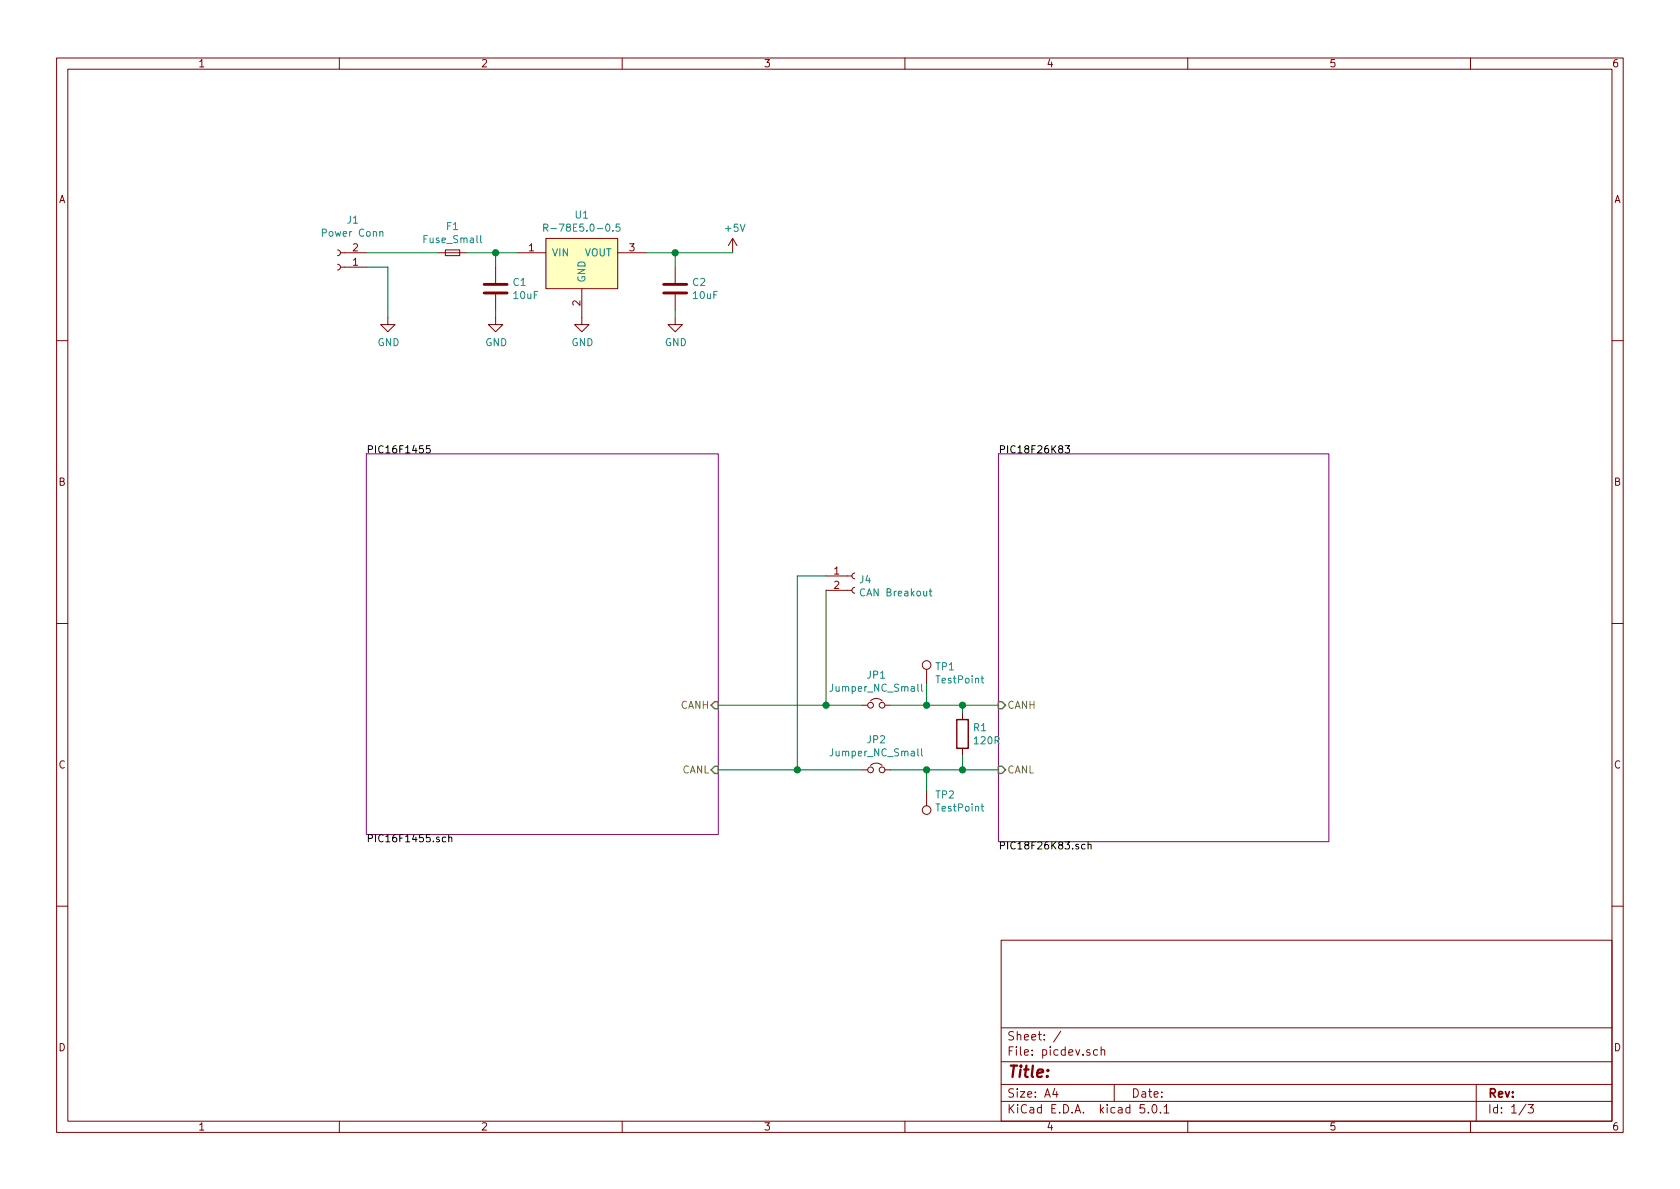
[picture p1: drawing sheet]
EESchema Schematic File Version 4
LIBS:picdev-cache
EELAYER 26 0
EELAYER END
$Descr A4 11693 8268
encoding utf-8
Sheet 1 3
Title ""
Date ""
Rev ""
Comp ""
Comment1 ""
Comment2 ""
Comment3 ""
Comment4 ""
$EndDescr
$Sheet
S 2550 3150 2450 2650
U 5B96A11F
F0 "PIC16F1455" 50
F1 "PIC16F1455.sch" 50
F2 "CANH" I R 5000 4900 50 
F3 "CANL" I R 5000 5350 50 
$EndSheet
$Sheet
S 6950 3150 2300 2700
U 5B96A156
F0 "PIC18F26K83" 50
F1 "PIC18F26K83.sch" 50
F2 "CANH" I L 6950 4900 50 
F3 "CANL" I L 6950 5350 50 
$EndSheet
$Comp
L device:R R1
U 1 1
P 6700 5100
F 0 "R1" H 6770 5146 50  0000 L CNN
F 1 "120R" H 6770 5055 50  0000 L CNN
F 2 "Resistors_SMD:R_0805_HandSoldering" V 6630 5100 50  0001 C CNN
F 3 "~" H 6700 5100 50  0001 C CNN
	1    6700 5100
	1    0    0    -1  
$EndComp
$Comp
L Connector:TestPoint TP1
U 1 1
P 6450 4750
F 0 "TP1" H 6508 4870 50  0000 L CNN
F 1 "TestPoint" H 6508 4779 50  0000 L CNN
F 2 "TestPoint:TestPoint_THTPad_D2.0mm_Drill1.0mm" H 6650 4750 50  0001 C CNN
F 3 "~" H 6650 4750 50  0001 C CNN
	1    6450 4750
	1    0    0    -1  
$EndComp
$Comp
L Connector:TestPoint TP2
U 1 1
P 6450 5500
F 0 "TP2" H 6392 5527 50  0000 R CNN
F 1 "TestPoint" H 6392 5618 50  0000 R CNN
F 2 "TestPoint:TestPoint_THTPad_D2.0mm_Drill1.0mm" H 6650 5500 50  0001 C CNN
F 3 "~" H 6650 5500 50  0001 C CNN
	1    6450 5500
	-1   0    0    1   
$EndComp
Wire Wire Line
	6450 5350 6450 5500
Wire Wire Line
	6450 4750 6450 4900
$Comp
L canhw:R-78E5.0-0.5 U1
U 1 1
P 4050 1750
F 0 "U1" H 4050 2015 50  0000 C CNN
F 1 "R-78E5.0-0.5" H 4050 1924 50  0000 C CNN
F 2 "Package_SIP:SIP3_11.6x8.5mm" H 4050 1750 50  0001 C CNN
F 3 "" H 4050 1750 50  0001 C CNN
	1    4050 1750
	1    0    0    -1  
$EndComp
$Comp
L power:GND #PWR04
U 1 1
P 4050 2200
F 0 "#PWR04" H 4050 1950 50  0001 C CNN
F 1 "GND" H 4055 2027 50  0000 C CNN
F 2 "" H 4050 2200 50  0001 C CNN
F 3 "" H 4050 2200 50  0001 C CNN
	1    4050 2200
	1    0    0    -1  
$EndComp
$Comp
L device:Fuse_Small F1
U 1 1
P 3150 1750
F 0 "F1" H 3150 1935 50  0000 C CNN
F 1 "Fuse_Small" H 3150 1844 50  0000 C CNN
F 2 "Fuse:Fuse_1206_3216Metric_Pad1.24x1.80mm_HandSolder" H 3150 1750 50  0001 C CNN
F 3 "~" H 3150 1750 50  0001 C CNN
	1    3150 1750
	1    0    0    -1  
$EndComp
Wire Wire Line
	3250 1750 3450 1750
$Comp
L Connector:Conn_01x02_Female J1
U 1 1
P 2350 1850
F 0 "J1" H 2244 1525 50  0000 C CNN
F 1 "Power Conn" H 2244 1616 50  0000 C CNN
F 2 "Pin_Headers:Pin_Header_Straight_1x02_Pitch2.54mm" H 2350 1850 50  0001 C CNN
F 3 "~" H 2350 1850 50  0001 C CNN
	1    2350 1850
	-1   0    0    1   
$EndComp
Wire Wire Line
	2550 1750 3050 1750
$Comp
L power:GND #PWR02
U 1 1
P 2700 2200
F 0 "#PWR02" H 2700 1950 50  0001 C CNN
F 1 "GND" H 2705 2027 50  0000 C CNN
F 2 "" H 2700 2200 50  0001 C CNN
F 3 "" H 2700 2200 50  0001 C CNN
	1    2700 2200
	1    0    0    -1  
$EndComp
Wire Wire Line
	2700 2200 2700 1850
Wire Wire Line
	2700 1850 2550 1850
$Comp
L device:C C1
U 1 1
P 3450 2000
F 0 "C1" H 3565 2046 50  0000 L CNN
F 1 "10uF" H 3565 1955 50  0000 L CNN
F 2 "Capacitor_THT:CP_Radial_D5.0mm_P2.50mm" H 3488 1850 50  0001 C CNN
F 3 "~" H 3450 2000 50  0001 C CNN
	1    3450 2000
	1    0    0    -1  
$EndComp
$Comp
L power:GND #PWR03
U 1 1
P 3450 2200
F 0 "#PWR03" H 3450 1950 50  0001 C CNN
F 1 "GND" H 3455 2027 50  0000 C CNN
F 2 "" H 3450 2200 50  0001 C CNN
F 3 "" H 3450 2200 50  0001 C CNN
	1    3450 2200
	1    0    0    -1  
$EndComp
Wire Wire Line
	3450 2200 3450 2150
Wire Wire Line
	3450 1850 3450 1750
Connection ~ 3450 1750
Wire Wire Line
	3450 1750 3600 1750
$Comp
L power:+5V #PWR01
U 1 1
P 5100 1750
F 0 "#PWR01" H 5100 1600 50  0001 C CNN
F 1 "+5V" H 5115 1923 50  0000 C CNN
F 2 "" H 5100 1750 50  0001 C CNN
F 3 "" H 5100 1750 50  0001 C CNN
	1    5100 1750
	1    0    0    -1  
$EndComp
Wire Wire Line
	5100 1750 4700 1750
$Comp
L device:C C2
U 1 1
P 4700 2000
F 0 "C2" H 4815 2046 50  0000 L CNN
F 1 "10uF" H 4815 1955 50  0000 L CNN
F 2 "Capacitor_THT:CP_Radial_D5.0mm_P2.50mm" H 4738 1850 50  0001 C CNN
F 3 "~" H 4700 2000 50  0001 C CNN
	1    4700 2000
	1    0    0    -1  
$EndComp
Wire Wire Line
	4700 1850 4700 1750
Connection ~ 4700 1750
Wire Wire Line
	4700 1750 4500 1750
$Comp
L power:GND #PWR05
U 1 1
P 4700 2200
F 0 "#PWR05" H 4700 1950 50  0001 C CNN
F 1 "GND" H 4705 2027 50  0000 C CNN
F 2 "" H 4700 2200 50  0001 C CNN
F 3 "" H 4700 2200 50  0001 C CNN
	1    4700 2200
	1    0    0    -1  
$EndComp
Wire Wire Line
	4700 2200 4700 2150
Wire Wire Line
	6700 4950 6700 4900
Connection ~ 6700 4900
Wire Wire Line
	6700 4900 6950 4900
Wire Wire Line
	6700 5250 6700 5350
Connection ~ 6700 5350
Wire Wire Line
	6700 5350 6950 5350
Wire Wire Line
	6450 4900 6700 4900
Wire Wire Line
	6450 5350 6700 5350
Wire Wire Line
	5000 5350 5550 5350
$Comp
L Connector:Conn_01x02_Female J4
U 1 1
P 5950 4000
F 0 "J4" H 5977 3976 50  0000 L CNN
F 1 "CAN Breakout" H 5977 3885 50  0000 L CNN
F 2 "Pin_Headers:Pin_Header_Straight_1x02_Pitch2.54mm" H 5950 4000 50  0001 C CNN
F 3 "~" H 5950 4000 50  0001 C CNN
	1    5950 4000
	1    0    0    -1  
$EndComp
Wire Wire Line
	5750 4100 5750 4900
Wire Wire Line
	5000 4900 5750 4900
Wire Wire Line
	5750 4000 5550 4000
Wire Wire Line
	5550 4000 5550 5350
$Comp
L device:Jumper_NC_Small JP1
U 1 1
P 6100 4900
F 0 "JP1" H 6100 5112 50  0000 C CNN
F 1 "Jumper_NC_Small" H 6100 5021 50  0000 C CNN
F 2 "Pin_Headers:Pin_Header_Straight_1x02_Pitch2.54mm" H 6100 4900 50  0001 C CNN
F 3 "~" H 6100 4900 50  0001 C CNN
	1    6100 4900
	1    0    0    -1  
$EndComp
Wire Wire Line
	6200 4900 6450 4900
Connection ~ 6450 4900
Wire Wire Line
	6000 4900 5750 4900
Connection ~ 5750 4900
$Comp
L device:Jumper_NC_Small JP2
U 1 1
P 6100 5350
F 0 "JP2" H 6100 5562 50  0000 C CNN
F 1 "Jumper_NC_Small" H 6100 5471 50  0000 C CNN
F 2 "Pin_Headers:Pin_Header_Straight_1x02_Pitch2.54mm" H 6100 5350 50  0001 C CNN
F 3 "~" H 6100 5350 50  0001 C CNN
	1    6100 5350
	1    0    0    -1  
$EndComp
Wire Wire Line
	6200 5350 6450 5350
Connection ~ 6450 5350
Wire Wire Line
	6000 5350 5550 5350
Connection ~ 5550 5350
$EndSCHEMATC
